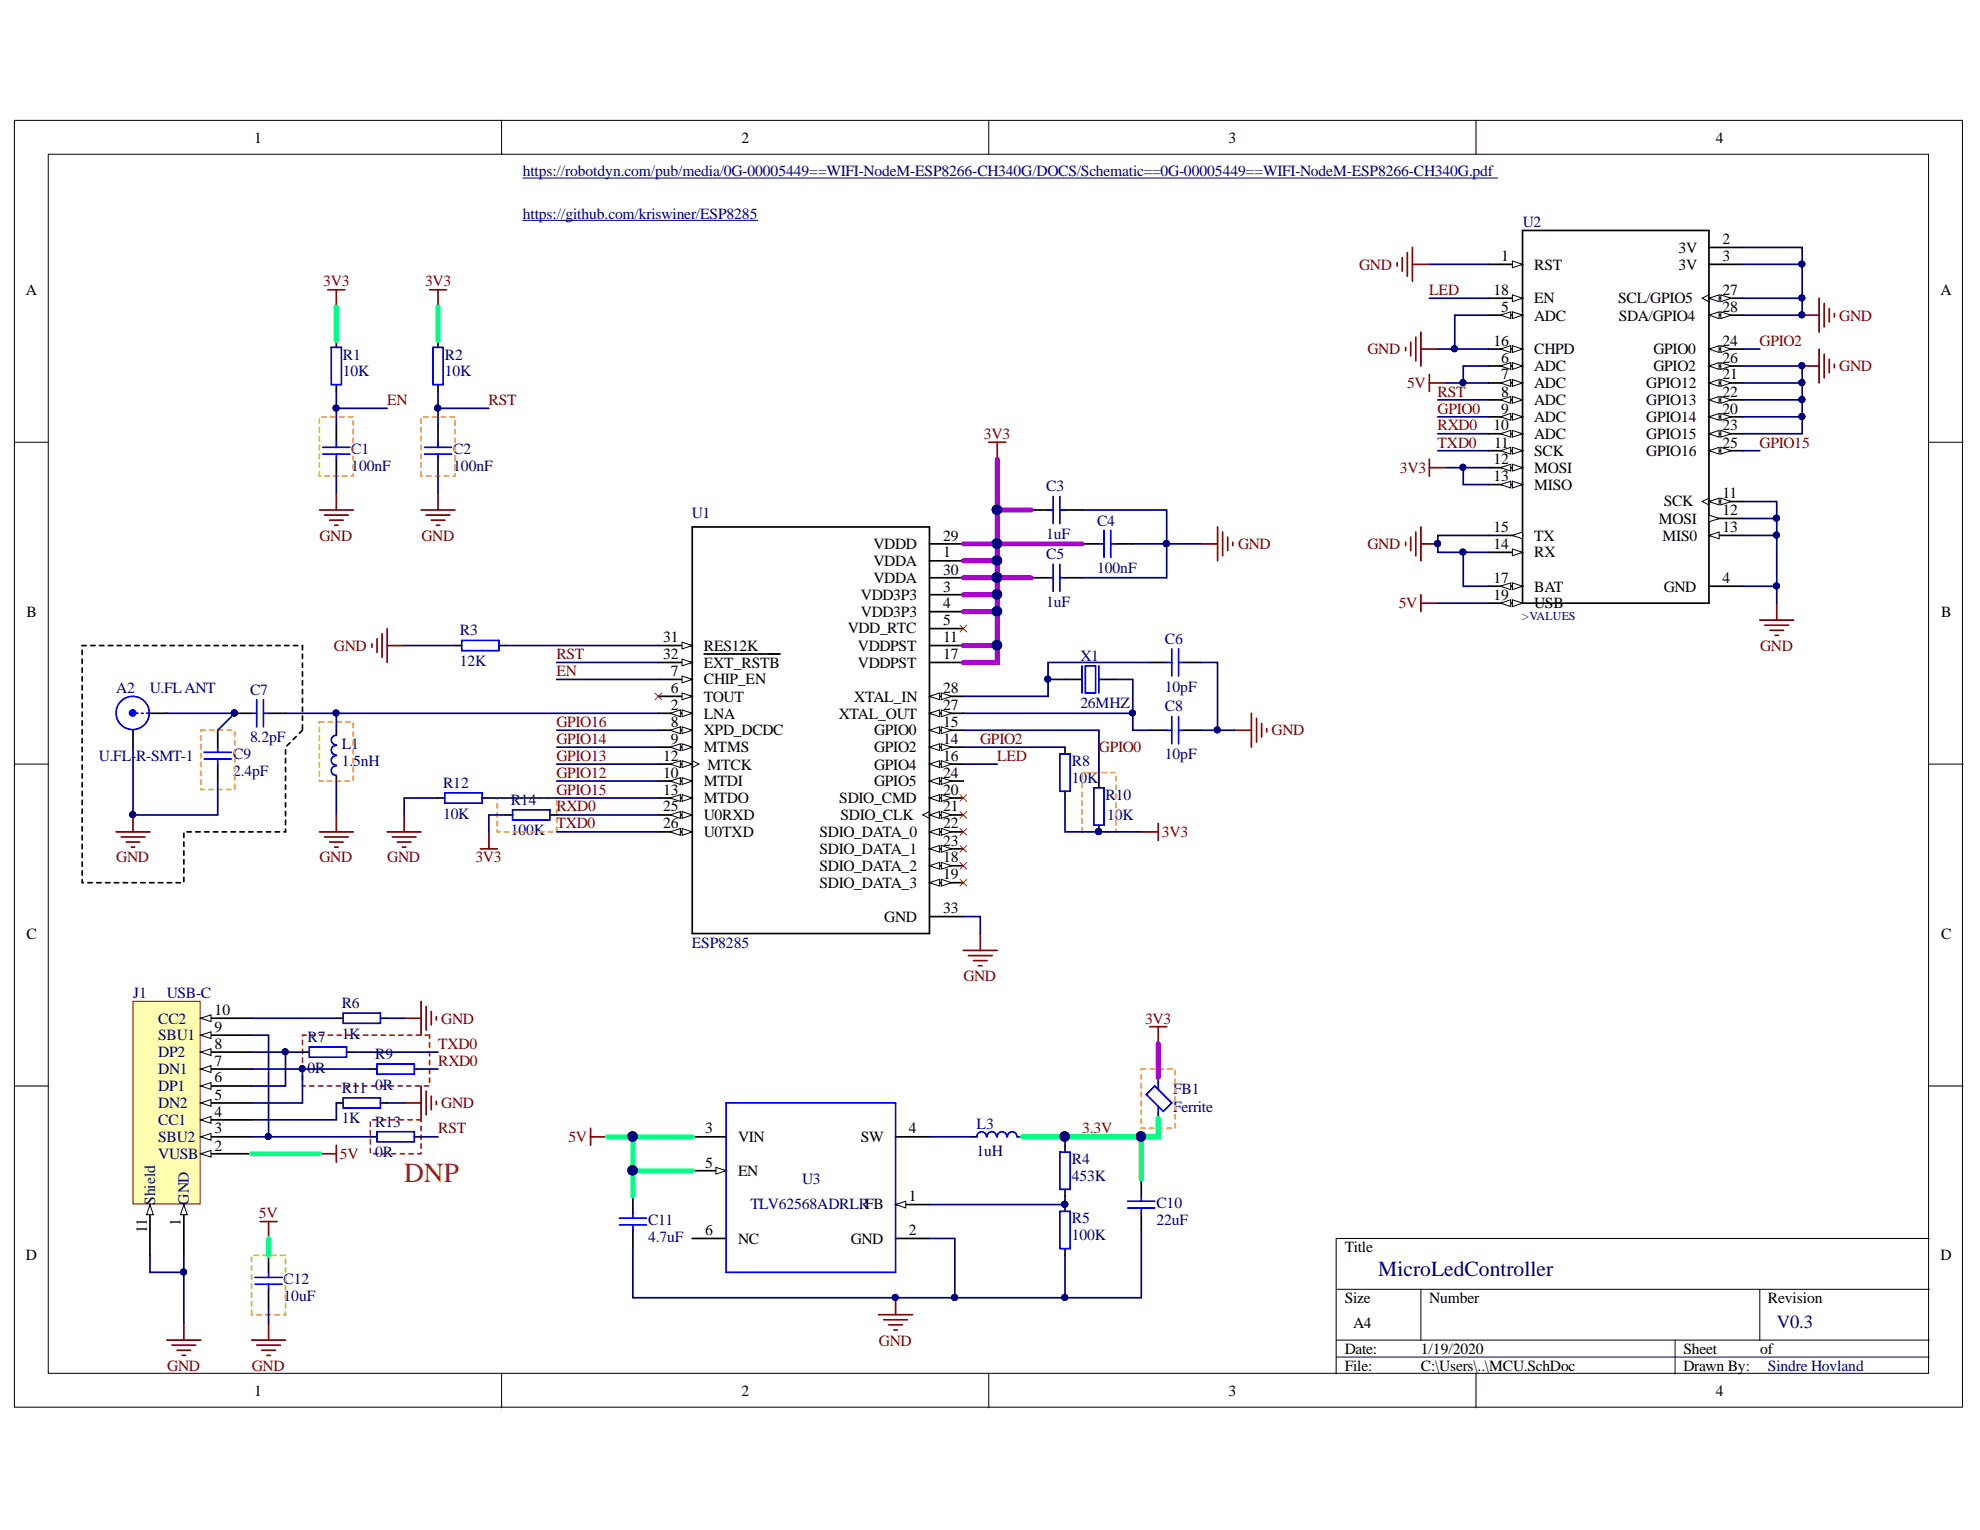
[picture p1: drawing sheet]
# Altium project MicroLedController.PrjPCB
1 sheet, 35 parts. Net scope: global (net labels, ports and power ports of the same name join across sheets).
Board file: MicroLedController.PcbDoc

## Sheet MCU.SchDoc: MicroLedController
size A4; DrawnBy: Sindre Boi; Revision: V1; SheetNumber: 1

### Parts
A2  U.FL-R-SMT-1  [COAXIAL RF U.FL-R-SMT-1]
C1  100nF  [C0603]
C2  100nF  [C0603]
C3  1uF  [C0603]
C4  100nF  [C0603]
C5  1uF  [C0603]
C6  10pF  [C0603]
C7  8.2pF  [CAPC1608X06L]
C8  10pF  [C0603]
C9  2.4pF  [CAPC1608X06L]
C10  22uF  [C0603]
C11  4.7uF  [C0603]
C12  10uF  [C0603]
FB1  Ferrite  [IND0603]
J1  USB-C  [TYPE-C-31-M-12]
L1  1.5nH  [IND0603]
L3  1uH  [IND0603]
R1  10K  [RES0603R]
R2  10K  [RES0603R]
R3  12K  [RES0603R]
R4  453K  [RES0603R]
R5  100K  [RES0603R]
R6  1K  [RES0603R]
R7  0R  [RES0603R]
R8  10K  [RES0603R]
R9  0R  [RES0603R]
R10  10K  [RES0603R]
R11  1K  [RES0603R]
R12  10K  [RES0603R]
R13  0R  [RES0603R]
R14  100K  [RES0603R]
U1  ESP8285  [*QFN50P500X500X80-33N]
U2  2821  [*XCVR_2821]  (value not drawn)
U3  TLV62568ADRLR  [DRL0006A]
X1  26MHZ  [BT-XTAL_2016]

### Blocks framed on the sheet
U.FL ANT: A2 C7 C9

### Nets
3V3: C3.2 C4.2 C5.2 FB1.1 R1.2 R2.2 R8.1 R10.1 R14.1 U1.1(VDDA) U1.3(VDD3P3) U1.4(VDD3P3) U1.11(VDDPST) U1.17(VDDPST) U1.29(VDDD) U1.30(VDDA) U2.12(MOSI) U2.13(MISO)
5V: C11.2 C12.2 J1.2 U2.6(ADC) U2.7(ADC) U2.19(USB) U3.3(VIN) U3.5(EN)
GND: A2.2(Y) C1.1 C2.1 C3.1 C4.1 C5.1 C6.1 C8.1 C9.1 C10.1 C11.1 C12.1 J1.1 J1.11 L1.1 R3.1 R5.1 R6.2 R11.2 R12.1 U1.33(GND) U2.1(RST) U2.2(3V) U2.3(3V) U2.4(GND) U2.5(ADC) U2.11(SCK) U2.12(MOSI) U2.13(MIS0) U2.14(RX) U2.15(TX) U2.16(CHPD) U2.17(BAT) U2.20(GPIO14) U2.21(GPIO12) U2.22(GPIO13) U2.23(GPIO15) U2.26(GPIO2) U2.27(SCL/GPIO5) U2.28(SDA/GPIO4) U3.2(GND) X1.2(GND) X1.4(GND)
3.3V: C10.2 FB1.2 L3.2 R4.2
EN: C1.2 R1.1 U1.7(CHIP_EN)
GPIO0: R10.2 U1.15(GPIO0) U2.9(ADC)
GPIO2: R8.2 U1.14(GPIO2) U2.24(GPIO0)
GPIO12: U1.10(MTDI)
GPIO13: U1.12(MTCK)
GPIO14: U1.9(MTMS)
GPIO15: R12.2 U1.13(MTDO) U2.25(GPIO16)
GPIO16: U1.8(XPD_DCDC)
LED: U1.16(GPIO4) U2.18(EN)
RST: C2.2 R2.1 R13.2 U1.32(~{EXT_RSTB}) U2.8(ADC)
RXD0: R9.2 R14.2 U1.25(U0RXD) U2.10(ADC)
TXD0: R7.2 U1.26(U0TXD) U2.11(SCK)
NetA2_1: A2.1(X) C7.2 C9.2
NetC6_2: C6.2 U1.28(XTAL_IN) X1.3(out)
NetC7_1: C7.1 L1.2 U1.2(LNA)
NetC8_2: C8.2 U1.27(XTAL_OUT) X1.1(inp)
NetJ1_3: J1.3 J1.9 R13.1
NetJ1_4: J1.4 R11.1
NetJ1_5: J1.5 J1.7 R9.1
NetJ1_6: J1.6 J1.8 R7.1
NetJ1_10: J1.10 R6.1
NetL3_1: L3.1 U3.4(SW)
NetR3_2: R3.2 U1.31(RES12K)
NetR4_1: R4.1 R5.2 U3.1(FB)

Not connected (* = marked no-connect by the designer): U1 5(VDD_RTC)* 6(TOUT)* 18(SDIO_DATA_2)* 19(SDIO_DATA_3)* 20(SDIO_CMD)* 21(SDIO_CLK)* 22(SDIO_DATA_0)* 23(SDIO_DATA_1)* 24(GPIO5); U3 6(NC)

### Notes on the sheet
- https://robotdyn.com/pub/media/0G-00005449==WIFI-NodeM-ESP8266-CH340G/DOCS/Schematic==0G-00005449==WIFI-NodeM-ESP8266-CH340G.pdf
- https://github.com/kriswiner/ESP8285
- (near R13) DNP
- MicroLedController
- V0.3
- Sindre Hovland
